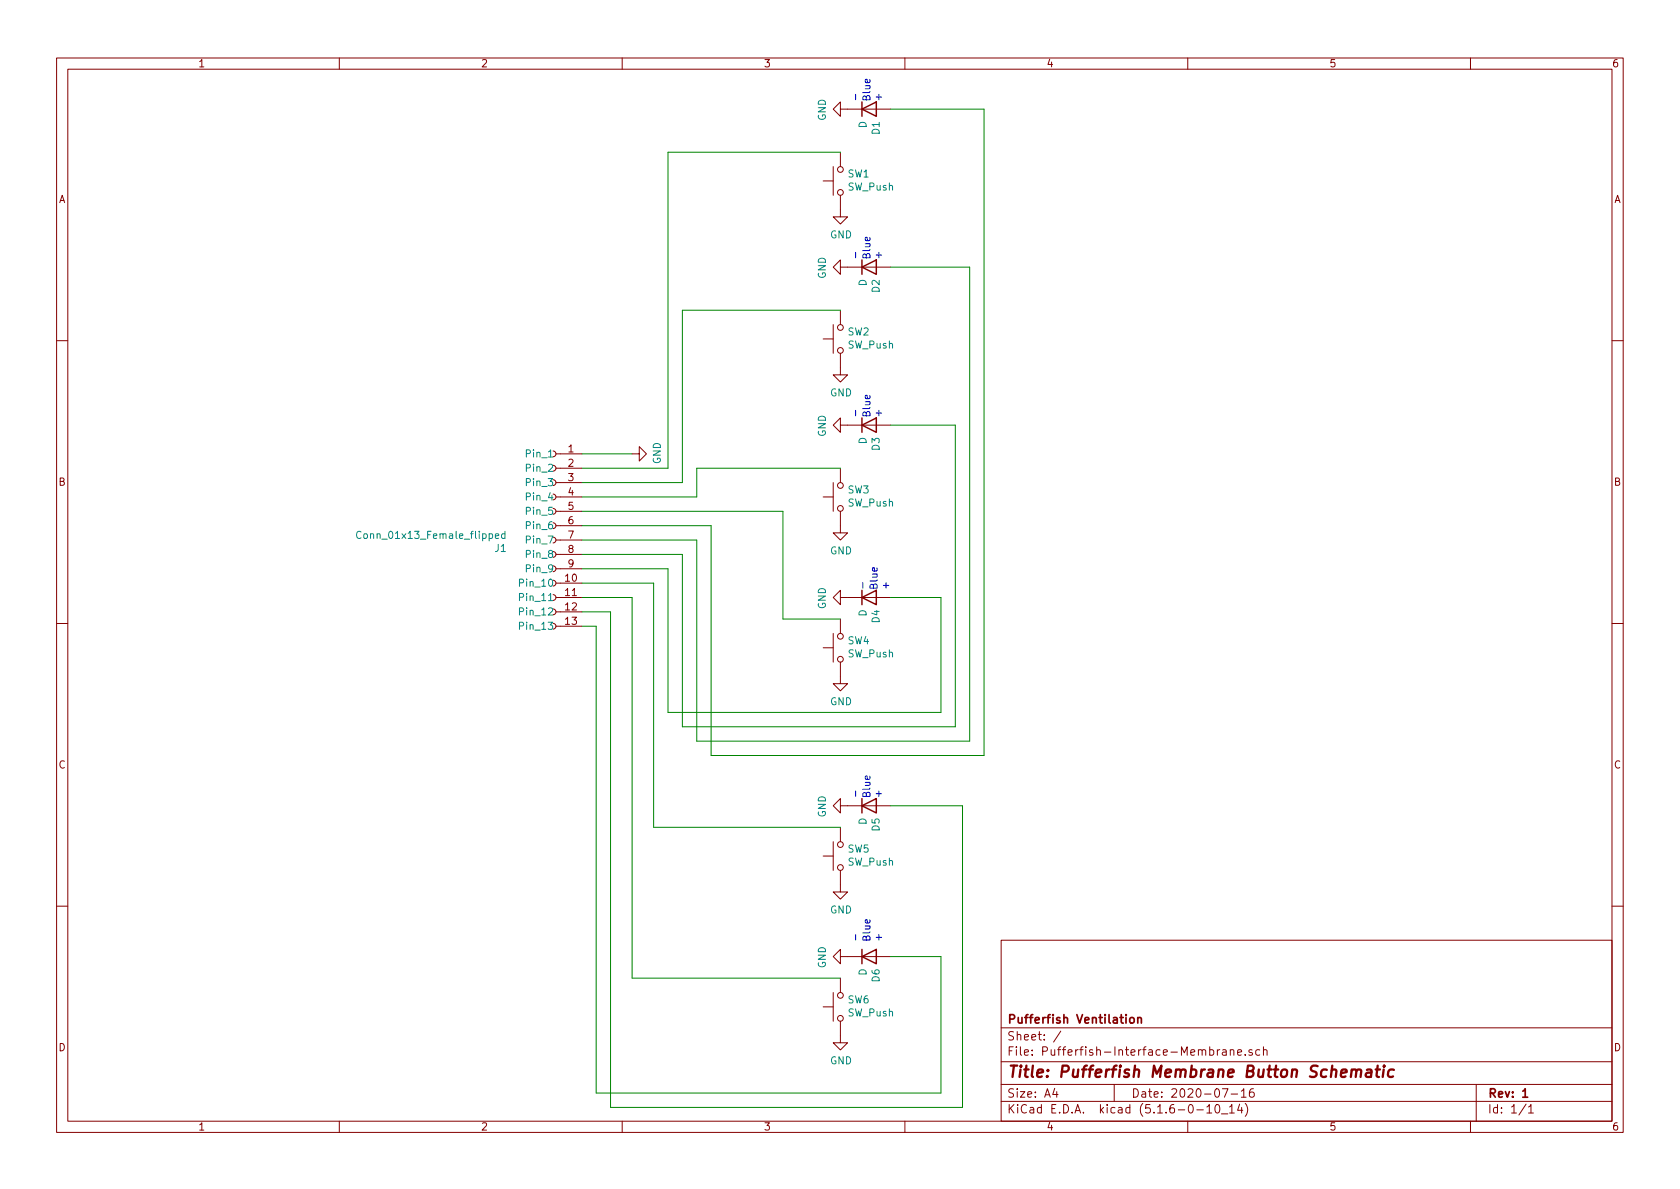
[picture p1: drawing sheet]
EESchema Schematic File Version 4
EELAYER 30 0
EELAYER END
$Descr A4 11693 8268
encoding utf-8
Sheet 1 1
Title "Pufferfish Membrane Button Schematic"
Date "2020-07-16"
Rev "1"
Comp "Pufferfish Ventilation"
Comment1 ""
Comment2 ""
Comment3 ""
Comment4 ""
$EndDescr
$Comp
L Switch:SW_Push SW1
U 1 1
P 5850 1250
F 0 "SW1" V 5896 1202 50  0000 R CNN
F 1 "SW_Push" V 5805 1202 50  0000 R CNN
F 2 "" H 5850 1450 50  0001 C CNN
F 3 "~" H 5850 1450 50  0001 C CNN
	1    5850 1250
	0    -1   -1   0   
$EndComp
$Comp
L Device:D D1
U 1 1
P 6050 750
F 0 "D1" V 6096 670 50  0000 R CNN
F 1 "D" V 6005 670 50  0000 R CNN
F 2 "" H 6050 750 50  0001 C CNN
F 3 "~" H 6050 750 50  0001 C CNN
	1    6050 750 
	1    0    0    -1  
$EndComp
$Comp
L Device:D D2
U 1 1
P 6050 1850
F 0 "D2" V 6096 1770 50  0000 R CNN
F 1 "D" V 6005 1770 50  0000 R CNN
F 2 "" H 6050 1850 50  0001 C CNN
F 3 "~" H 6050 1850 50  0001 C CNN
	1    6050 1850
	1    0    0    -1  
$EndComp
$Comp
L power:GND #PWR?
U 1 1
P 5850 2550
F 0 "#PWR?" H 5850 2300 50  0001 C CNN
F 1 "GND" H 5855 2377 50  0000 C CNN
F 2 "" H 5850 2550 50  0001 C CNN
F 3 "" H 5850 2550 50  0001 C CNN
	1    5850 2550
	1    0    0    -1  
$EndComp
$Comp
L power:GND #PWR?
U 1 1
P 5850 3650
F 0 "#PWR?" H 5850 3400 50  0001 C CNN
F 1 "GND" H 5855 3477 50  0000 C CNN
F 2 "" H 5850 3650 50  0001 C CNN
F 3 "" H 5850 3650 50  0001 C CNN
	1    5850 3650
	1    0    0    -1  
$EndComp
$Comp
L power:GND #PWR?
U 1 1
P 5900 4150
F 0 "#PWR?" H 5900 3900 50  0001 C CNN
F 1 "GND" H 5905 3977 50  0000 C CNN
F 2 "" H 5900 4150 50  0001 C CNN
F 3 "" H 5900 4150 50  0001 C CNN
	1    5900 4150
	0    1    1    0   
$EndComp
$Comp
L power:GND #PWR?
U 1 1
P 5900 1850
F 0 "#PWR?" H 5900 1600 50  0001 C CNN
F 1 "GND" H 5905 1677 50  0000 C CNN
F 2 "" H 5900 1850 50  0001 C CNN
F 3 "" H 5900 1850 50  0001 C CNN
	1    5900 1850
	0    1    1    0   
$EndComp
$Comp
L power:GND #PWR?
U 1 1
P 5900 750
F 0 "#PWR?" H 5900 500 50  0001 C CNN
F 1 "GND" H 5905 577 50  0000 C CNN
F 2 "" H 5900 750 50  0001 C CNN
F 3 "" H 5900 750 50  0001 C CNN
	1    5900 750 
	0    1    1    0   
$EndComp
$Comp
L power:GND #PWR?
U 1 1
P 5850 4700
F 0 "#PWR?" H 5850 4450 50  0001 C CNN
F 1 "GND" H 5855 4527 50  0000 C CNN
F 2 "" H 5850 4700 50  0001 C CNN
F 3 "" H 5850 4700 50  0001 C CNN
	1    5850 4700
	1    0    0    -1  
$EndComp
$Comp
L Switch:SW_Push SW4
U 1 1
P 5850 4500
F 0 "SW4" V 5896 4452 50  0000 R CNN
F 1 "SW_Push" V 5805 4452 50  0000 R CNN
F 2 "" H 5850 4700 50  0001 C CNN
F 3 "~" H 5850 4700 50  0001 C CNN
	1    5850 4500
	0    -1   -1   0   
$EndComp
Text Notes 6150 700  1    50   ~ 0
-\nBlue\n+
$Comp
L Pufferfish:Conn_01x13_Female_flipped J1
U 1 1
P 3950 3750
F 0 "J1" H 4369 3811 50  0000 L CNN
F 1 "Conn_01x13_Female_flipped" H 4369 3720 50  0000 L CNN
F 2 "" H 3950 2950 50  0001 C CNN
F 3 "" H 3950 2950 50  0001 C CNN
	1    3950 3750
	-1   0    0    1   
$EndComp
$Comp
L power:GND #PWR?
U 1 1
P 5900 5600
F 0 "#PWR?" H 5900 5350 50  0001 C CNN
F 1 "GND" H 5905 5427 50  0000 C CNN
F 2 "" H 5900 5600 50  0001 C CNN
F 3 "" H 5900 5600 50  0001 C CNN
	1    5900 5600
	0    1    1    0   
$EndComp
$Comp
L Switch:SW_Push SW2
U 1 1
P 5850 2350
F 0 "SW2" V 5896 2302 50  0000 R CNN
F 1 "SW_Push" V 5805 2302 50  0000 R CNN
F 2 "" H 5850 2550 50  0001 C CNN
F 3 "~" H 5850 2550 50  0001 C CNN
	1    5850 2350
	0    -1   -1   0   
$EndComp
$Comp
L Device:D D5
U 1 1
P 6050 5600
F 0 "D5" V 6096 5520 50  0000 R CNN
F 1 "D" V 6005 5520 50  0000 R CNN
F 2 "" H 6050 5600 50  0001 C CNN
F 3 "~" H 6050 5600 50  0001 C CNN
	1    6050 5600
	1    0    0    -1  
$EndComp
$Comp
L Device:D D4
U 1 1
P 6050 4150
F 0 "D4" V 6096 4070 50  0000 R CNN
F 1 "D" V 6005 4070 50  0000 R CNN
F 2 "" H 6050 4150 50  0001 C CNN
F 3 "~" H 6050 4150 50  0001 C CNN
	1    6050 4150
	1    0    0    -1  
$EndComp
$Comp
L power:GND #PWR?
U 1 1
P 5850 7200
F 0 "#PWR?" H 5850 6950 50  0001 C CNN
F 1 "GND" H 5855 7027 50  0000 C CNN
F 2 "" H 5850 7200 50  0001 C CNN
F 3 "" H 5850 7200 50  0001 C CNN
	1    5850 7200
	1    0    0    -1  
$EndComp
$Comp
L Switch:SW_Push SW6
U 1 1
P 5850 7000
F 0 "SW6" V 5896 6952 50  0000 R CNN
F 1 "SW_Push" V 5805 6952 50  0000 R CNN
F 2 "" H 5850 7200 50  0001 C CNN
F 3 "~" H 5850 7200 50  0001 C CNN
	1    5850 7000
	0    -1   -1   0   
$EndComp
$Comp
L power:GND #PWR?
U 1 1
P 5850 6150
F 0 "#PWR?" H 5850 5900 50  0001 C CNN
F 1 "GND" H 5855 5977 50  0000 C CNN
F 2 "" H 5850 6150 50  0001 C CNN
F 3 "" H 5850 6150 50  0001 C CNN
	1    5850 6150
	1    0    0    -1  
$EndComp
$Comp
L Switch:SW_Push SW5
U 1 1
P 5850 5950
F 0 "SW5" V 5896 5902 50  0000 R CNN
F 1 "SW_Push" V 5805 5902 50  0000 R CNN
F 2 "" H 5850 6150 50  0001 C CNN
F 3 "~" H 5850 6150 50  0001 C CNN
	1    5850 5950
	0    -1   -1   0   
$EndComp
$Comp
L power:GND #PWR?
U 1 1
P 4400 3150
F 0 "#PWR?" H 4400 2900 50  0001 C CNN
F 1 "GND" H 4405 2977 50  0000 C CNN
F 2 "" H 4400 3150 50  0001 C CNN
F 3 "" H 4400 3150 50  0001 C CNN
	1    4400 3150
	0    -1   -1   0   
$EndComp
Wire Wire Line
	4650 1050 4650 3250
Wire Wire Line
	4750 2150 4750 3350
Wire Wire Line
	4850 3250 4850 3450
Wire Wire Line
	5450 4300 5450 3550
Wire Wire Line
	6550 4950 4650 4950
Wire Wire Line
	4650 4950 4650 3950
Wire Wire Line
	6200 4150 6550 4150
Wire Wire Line
	6200 2950 6650 2950
Wire Wire Line
	6650 2950 6650 5050
Wire Wire Line
	6650 5050 4750 5050
Wire Wire Line
	4750 5050 4750 3850
Wire Wire Line
	6750 1850 6750 5150
Wire Wire Line
	6750 5150 4850 5150
Wire Wire Line
	4850 5150 4850 3750
Wire Wire Line
	6200 1850 6750 1850
Wire Wire Line
	4950 3650 4950 5250
Wire Wire Line
	4950 5250 6850 5250
Wire Wire Line
	6850 5250 6850 750 
Wire Wire Line
	6850 750  6200 750 
Wire Wire Line
	4050 4050 4550 4050
Wire Wire Line
	4550 4050 4550 5750
Wire Wire Line
	4550 5750 5850 5750
Wire Wire Line
	4050 4150 4400 4150
Wire Wire Line
	4400 4150 4400 6800
Wire Wire Line
	4400 6800 5850 6800
Wire Wire Line
	4050 4250 4250 4250
Wire Wire Line
	4250 7700 6700 7700
Wire Wire Line
	6700 7700 6700 5600
Wire Wire Line
	6200 5600 6700 5600
Wire Wire Line
	4250 4250 4250 7700
Wire Wire Line
	6550 7600 4150 7600
Wire Wire Line
	4150 7600 4150 4350
Wire Wire Line
	4150 4350 4050 4350
Wire Wire Line
	6200 6650 6550 6650
Wire Wire Line
	4400 3150 4050 3150
Wire Wire Line
	4050 3250 4650 3250
Wire Wire Line
	4050 3350 4750 3350
Wire Wire Line
	4050 3450 4850 3450
Wire Wire Line
	4050 3550 5450 3550
Wire Wire Line
	4050 3650 4950 3650
Wire Wire Line
	4050 3750 4850 3750
Wire Wire Line
	4050 3850 4750 3850
Wire Wire Line
	4050 3950 4650 3950
Text Notes 6150 1800 1    50   ~ 0
-\nBlue\n+
Text Notes 6150 2900 1    50   ~ 0
-\nBlue\n+
$Comp
L Device:D D3
U 1 1
P 6050 2950
F 0 "D3" V 6096 2870 50  0000 R CNN
F 1 "D" V 6005 2870 50  0000 R CNN
F 2 "" H 6050 2950 50  0001 C CNN
F 3 "~" H 6050 2950 50  0001 C CNN
	1    6050 2950
	1    0    0    -1  
$EndComp
$Comp
L power:GND #PWR?
U 1 1
P 5900 2950
F 0 "#PWR?" H 5900 2700 50  0001 C CNN
F 1 "GND" H 5905 2777 50  0000 C CNN
F 2 "" H 5900 2950 50  0001 C CNN
F 3 "" H 5900 2950 50  0001 C CNN
	1    5900 2950
	0    1    1    0   
$EndComp
Text Notes 6150 5550 1    50   ~ 0
-\nBlue\n+
Text Notes 6200 4100 1    50   ~ 0
-\nBlue\n+
$Comp
L power:GND #PWR?
U 1 1
P 5850 1450
F 0 "#PWR?" H 5850 1200 50  0001 C CNN
F 1 "GND" H 5855 1277 50  0000 C CNN
F 2 "" H 5850 1450 50  0001 C CNN
F 3 "" H 5850 1450 50  0001 C CNN
	1    5850 1450
	1    0    0    -1  
$EndComp
Wire Wire Line
	5850 1050 4650 1050
Wire Wire Line
	5850 2150 4750 2150
$Comp
L Switch:SW_Push SW3
U 1 1
P 5850 3450
F 0 "SW3" V 5896 3402 50  0000 R CNN
F 1 "SW_Push" V 5805 3402 50  0000 R CNN
F 2 "" H 5850 3650 50  0001 C CNN
F 3 "~" H 5850 3650 50  0001 C CNN
	1    5850 3450
	0    -1   -1   0   
$EndComp
Wire Wire Line
	5850 3250 4850 3250
Wire Wire Line
	5850 4300 5450 4300
Wire Wire Line
	6550 4150 6550 4950
Text Notes 6150 6550 1    50   ~ 0
-\nBlue\n+
$Comp
L Device:D D6
U 1 1
P 6050 6650
F 0 "D6" V 6096 6570 50  0000 R CNN
F 1 "D" V 6005 6570 50  0000 R CNN
F 2 "" H 6050 6650 50  0001 C CNN
F 3 "~" H 6050 6650 50  0001 C CNN
	1    6050 6650
	1    0    0    -1  
$EndComp
$Comp
L power:GND #PWR?
U 1 1
P 5900 6650
F 0 "#PWR?" H 5900 6400 50  0001 C CNN
F 1 "GND" H 5905 6477 50  0000 C CNN
F 2 "" H 5900 6650 50  0001 C CNN
F 3 "" H 5900 6650 50  0001 C CNN
	1    5900 6650
	0    1    1    0   
$EndComp
Wire Wire Line
	6550 6650 6550 7600
$EndSCHEMATC
